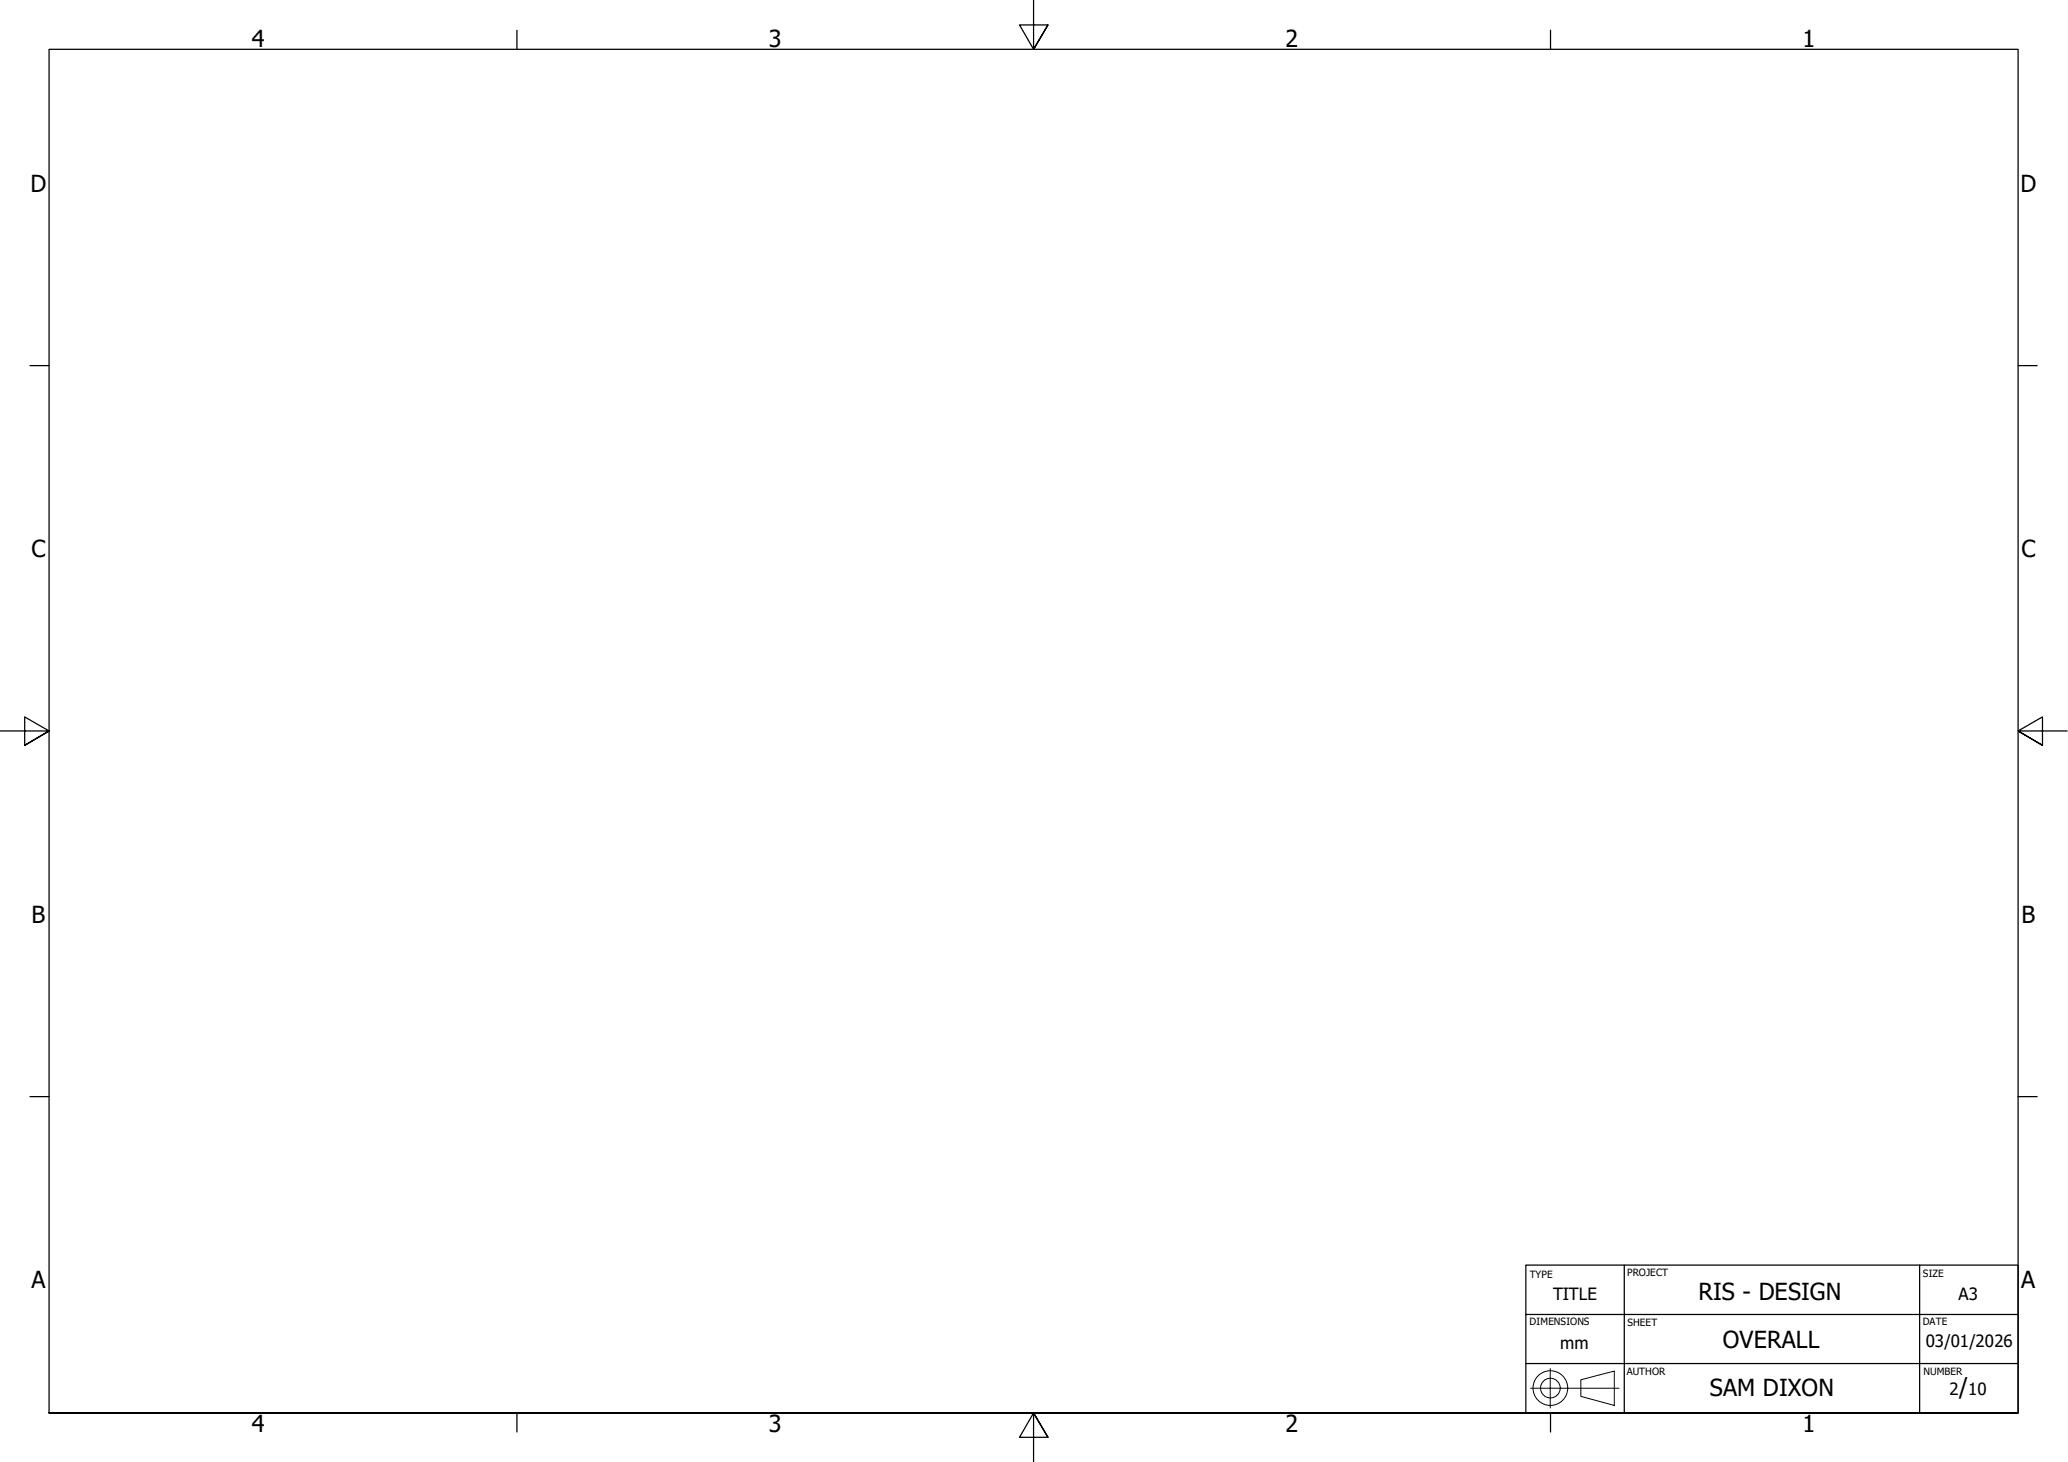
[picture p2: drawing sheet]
<svg xmlns="http://www.w3.org/2000/svg" width="420mm" height="297mm" viewBox="0 0 420 297" stroke-linecap="round" stroke-linejoin="round" font-family="sans-serif">
<!-- layer: Centerline (ISO) -->
<g fill="none" stroke="#000" stroke-width=".25">
<path d="M105 6.1v3.9M210 0v10l-2.9-4.9h5.8l-2.9 4.9 2.9-4.9M315 6.1v3.9M6.1 74.3h3.9M410 74.3h3.9M0 148.5h10l-5-2.8v5.7l5-2.9-5 2.9M420 148.5h-10l5-2.8v5.7l-5-2.9 5 2.9M6.1 222.8h3.9M410 222.8h3.9M10 287.1v-277.1h400v277.1h-400h400M105 287.1v3.8M212.9 292l-2.9-4.9 2.9 4.9h-5.8l2.9-4.9v9.9"/>
<path d="M315 287.1v3.8"/>
</g>
<!-- layer: Title (ISO) -->
<g fill="none" stroke="#000" stroke-width=".2">
<path d="M315 278.1v4h13.9M311 282.1h4v4M321.2 280.3l6.8-1.7v6.9l-6.8-1.8z"/>
<circle cx="315" cy="282" r="3.5"/>
<circle cx="315" cy="282" r="2"/>
</g>
<path d="M330 257h-20v30.1h20M390 257h20v30.1h-80M310 277h100M310 267.1h20v20M410 267.1h-80v-10.1h60v30.1" fill="none" stroke="#000" stroke-width=".25"/>
<g font-size="4.8">
<text x="51.2" y="9.6">4</text>
<text x="156.2" y="9.6">3</text>
<text x="261.2" y="9.6">2</text>
<text x="366.2" y="9.6">1</text>
<text x="6.2" y="38.9">D</text>
<text x="410.5" y="38.9">D</text>
<text x="6.4" y="113.1">C</text>
<text x="410.7" y="113.1">C</text>
<text x="6.4" y="187.4">B</text>
<text x="410.7" y="187.4">B</text>
<text x="6.4" y="261.7">A</text>
<text x="410.7" y="261.7">A</text>
<text x="345.1" y="264.1">RIS - DESIGN</text>
<text x="350" y="273.8">OVERALL</text>
<text x="347.4" y="283.6">SAM DIXON</text>
<text x="398" y="283.4">/</text>
<text x="51.2" y="290.9">4</text>
<text x="156.2" y="290.9">3</text>
<text x="261.2" y="290.9">2</text>
<text x="366.2" y="290.9">1</text>
</g>
<g font-size="3.4">
<text x="315.5" y="264.1">TITLE</text>
<text x="397.9" y="264.2">A3</text>
<text x="317" y="274">mm</text>
<text x="391.3" y="273.6">03/01/2026</text>
<text x="396.1" y="283.4">2</text>
<text x="399.9" y="283.4">10</text>
</g>
<g font-size="2">
<text x="310.8" y="259.6">TYPE</text>
<text x="330.6" y="259.3">PROJECT</text>
<text x="390.7" y="259.4">SIZE</text>
<text x="310.8" y="269.3">DIMENSIONS</text>
<text x="330.6" y="269.4">SHEET</text>
<text x="390.7" y="269.3">DATE</text>
<text x="330.5" y="279.3">AUTHOR</text>
<text x="390.8" y="279.3">NUMBER</text>
</g>
</svg>
